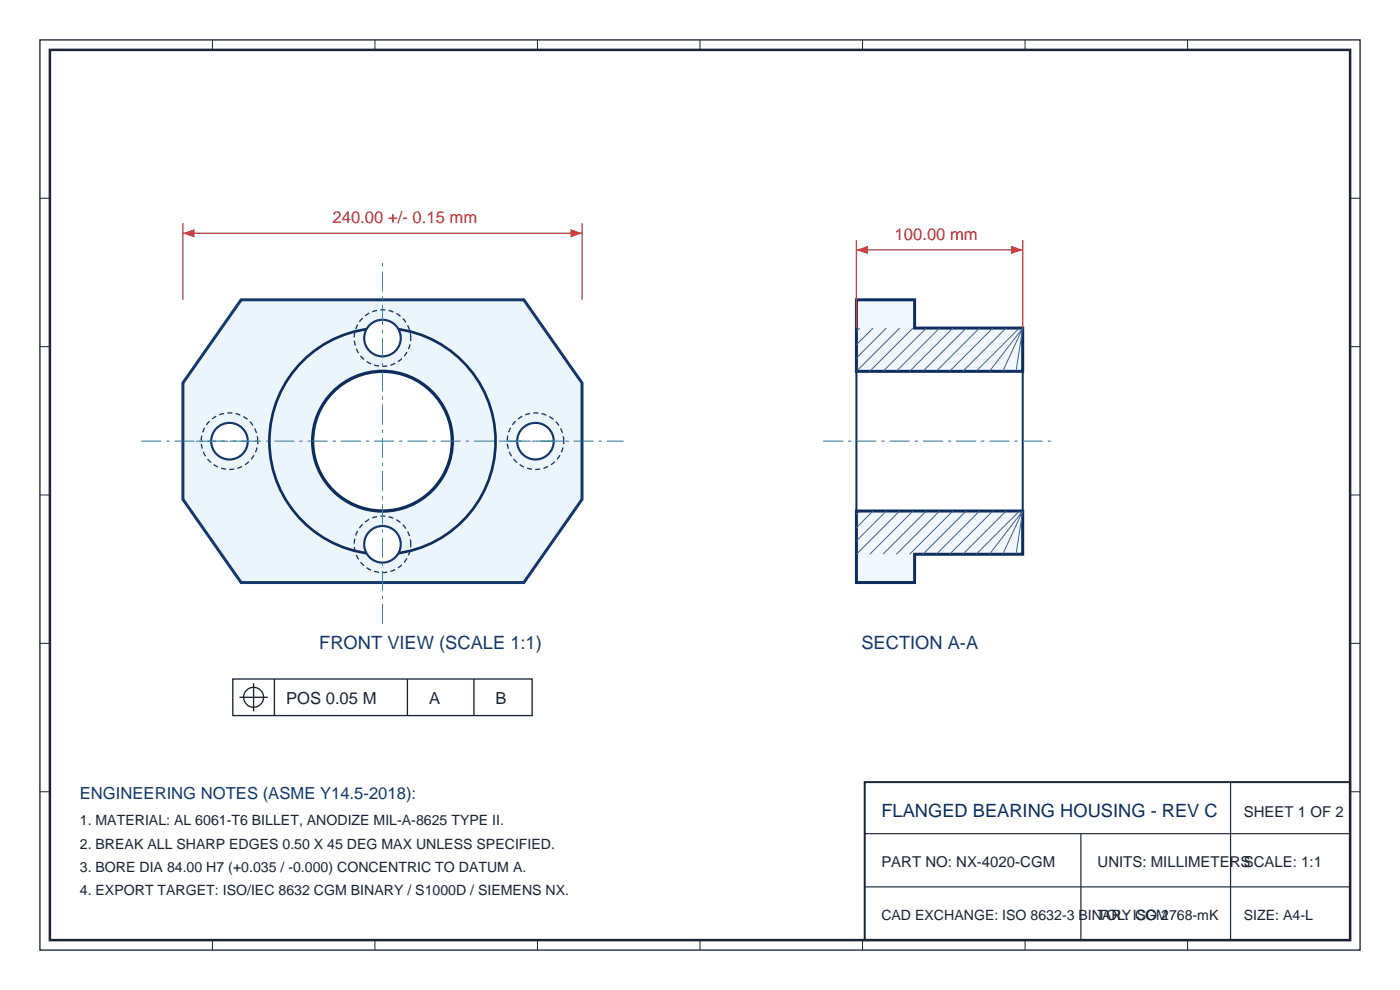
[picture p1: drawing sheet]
<svg xmlns="http://www.w3.org/2000/svg" width="297mm" height="210mm" viewBox="0 0 297 210" stroke-linecap="round" stroke-linejoin="round" font-family="sans-serif">
<path d="M8.5 8.5h280v193h-280z" fill="none" stroke="#1a2433" stroke-width=".28"/>
<path d="M10.6 10.6h275.8v188.8h-275.8z" fill="none" stroke="#1a2433" stroke-width=".53"/>
<g fill="none" stroke="#1a2433" stroke-width=".21">
<path d="M45.1 8.5v2.1M79.5 8.5v2.1M114 8.5v2.1M148.5 8.5v2.1M183 8.5v2.1M217.5 8.5v2.1M251.9 8.5v2.1M8.5 42.1h2.1M286.4 42.1h2.1M8.5 73.5h2.1M286.4 73.5h2.1M8.5 105h2.1"/>
<path d="M286.4 105h2.1M8.5 136.5h2.1M286.4 136.5h2.1M8.5 167.9h2.1M286.4 167.9h2.1M45.1 199.4v2.1M79.5 199.4v2.1M114 199.4v2.1M148.5 199.4v2.1M183 199.4v2.1M217.5 199.4v2.1M251.9 199.4v2.1"/>
</g>
<path d="M183.4 165.9h103v33.5h-103z" fill="none" stroke="#1a2433" stroke-width=".42"/>
<path d="M183.4 176.8h103M229.3 176.8v22.6M261.1 165.9v33.5M183.4 188.1h103" fill="none" stroke="#1a2433" stroke-width=".25"/>
<path d="M51.2 63.6h59.9l12.4 17.6v24.7l-12.4 17.7h-59.9l-12.4-17.7v-24.7z" fill="#edf5fc" stroke="#14386b" stroke-width=".63" stroke-linecap="butt"/>
<circle cx="81.1" cy="93.6" r="24" fill="none" stroke="#0d2e5c" stroke-width=".56"/>
<circle cx="81.1" cy="93.6" r="14.8" fill="#fff" stroke="#0d2e5c" stroke-width=".71" stroke-linecap="butt"/>
<circle cx="48.7" cy="93.6" r="3.9" fill="#fff" stroke="#14386b" stroke-width=".46"/>
<path d="M54.7 93.6a6 6 0 0 0-8.7-5.4 6 6 0 0 0-.9 10.2 6 6 0 0 0 9.5-3.8l.1-1" fill="none" stroke="#14386b" stroke-width=".28" stroke-dasharray="1.1 .7" stroke-linecap="butt"/>
<circle cx="113.6" cy="93.6" r="3.9" fill="#fff" stroke="#14386b" stroke-width=".46"/>
<path d="M119.6 93.6a6 6 0 0 0-8.7-5.4 6 6 0 0 0-.8 10.2 6 6 0 0 0 9.4-3.8l.1-1" fill="none" stroke="#14386b" stroke-width=".28" stroke-dasharray="1.1 .7" stroke-linecap="butt"/>
<circle cx="81.1" cy="115.5" r="3.9" fill="#fff" stroke="#14386b" stroke-width=".46"/>
<path d="M87.1 115.5a6 6 0 0 0-8.7-5.4 6 6 0 0 0-.8 10.2 6 6 0 0 0 9.5-3.9v-.9" fill="none" stroke="#14386b" stroke-width=".28" stroke-dasharray="1.1 .7" stroke-linecap="butt"/>
<circle cx="81.1" cy="71.7" r="3.9" fill="#fff" stroke="#14386b" stroke-width=".46"/>
<path d="M87.1 71.7a6 6 0 0 0-8.7-5.3 6 6 0 0 0-.8 10.2 6 6 0 0 0 9.5-3.9v-1" fill="none" stroke="#14386b" stroke-width=".28" stroke-dasharray="1.1 .7" stroke-linecap="butt"/>
<path d="M30 93.6h102.3M41.6 93.6h14.1M106.5 93.6h14.1M81.1 132.4v-77.6" fill="none" stroke="#008cad" stroke-width=".21" stroke-dasharray="4.2 1.1 .7 1.1" stroke-linecap="butt"/>
<g fill="#f2f7ff" stroke="#0d2e5c" stroke-width=".63" stroke-linecap="butt">
<path d="M181.7 63.6h12.3v6h23v9.2h-35.3z"/>
<path d="M181.7 108.4h35.3v9.2h-23v6h-12.3z"/>
</g>
<path d="M181.7 78.8v29.6M217 78.8v29.6" fill="none" stroke="#0d2e5c" stroke-width=".42"/>
<g fill="none" stroke="#40618c" stroke-width=".21">
<path d="M182.4 69.6l-.7 .7M185.2 69.6l-3.5 3.5M188 69.6l-6.3 6.3M190.9 69.6l-9.2 9.2M193.7 69.6l-9.2 9.2M196.5 69.6l-9.2 9.2M199.3 69.6l-9.2 9.2M202.1 69.6l-9.1 9.2M205 69.6l-9.2 9.2M207.8 69.6l-9.2 9.2M210.6 69.6l-9.2 9.2M213.4 69.6l-9.1 9.2"/>
<path d="M216.3 69.6l-9.2 9.2M217 69.6l-7.1 9.2M217 69.6l-4.3 9.2M217 69.6l-1.5 9.2M182.4 108.4l-.7 .7M185.2 108.4l-3.5 3.5M188 108.4l-6.3 6.4M190.9 108.4l-9.2 9.2M193.7 108.4l-9.2 9.2M196.5 108.4l-9.2 9.2M199.3 108.4l-9.2 9.2M202.1 108.4l-9.1 9.2"/>
<path d="M205 108.4l-9.2 9.2M207.8 108.4l-9.2 9.2M210.6 108.4l-9.2 9.2M213.4 108.4l-9.1 9.2M216.3 108.4l-9.2 9.2M217 108.4l-7.1 9.2M217 108.4l-4.3 9.2M217 108.4l-1.5 9.2"/>
</g>
<path d="M174.6 93.6h49.4" fill="none" stroke="#008cad" stroke-width=".21" stroke-dasharray="4.2 1.1 .7 1.1" stroke-linecap="butt"/>
<path d="M38.8 47.4v16.2M38.8 49.5h84.7M123.5 47.4v16.2" fill="none" stroke="#c72e2e" stroke-width=".26"/>
<g fill="#c72e2e">
<path d="M38.8 49.5l2.5-.9v1.8z"/>
<path d="M121 48.6l2.5 .9-2.5 .9z"/>
</g>
<path d="M181.7 50.9v18.7M181.7 53h35.3M217 50.9v18.7" fill="none" stroke="#c72e2e" stroke-width=".26"/>
<g fill="#c72e2e">
<path d="M181.7 53l2.4-.9v1.8z"/>
<path d="M214.5 52.1l2.5 .9-2.5 .9z"/>
</g>
<g fill="none" stroke="#1a2433" stroke-width=".28">
<path d="M49.4 144h63.5v7.8h-63.5zM50.8 147.9h6M53.8 144.9v6M58.2 144v7.8M86.4 144v7.8M100.5 144v7.8"/>
<circle cx="53.8" cy="147.9" r="2.12"/>
</g>
<g font-size="3.9" fill="#14386b">
<text x="67.7" y="137.7">FRONT VIEW (SCALE 1:1)</text>
<text x="182.7" y="137.7">SECTION A-A</text>
</g>
<text font-size="3.9" fill="#0d2e5c" x="187" y="173.3">FLANGED BEARING HOUSING - REV C</text>
<g font-size="3.5" fill="#c72e2e">
<text x="70.6" y="47.4">240.00 +/- 0.15 mm</text>
<text x="189.8" y="50.9">100.00 mm</text>
</g>
<g font-size="3.5" fill="#1a2433">
<text x="60.7" y="149.3">POS 0.05 M</text>
<text x="91" y="149.3">A</text>
<text x="105.1" y="149.3">B</text>
</g>
<text font-size="3.5" fill="#14386b" x="16.9" y="169.4">ENGINEERING NOTES (ASME Y14.5-2018):</text>
<g font-size="3.2" fill="#1a2433">
<text x="263.9" y="173.3">SHEET 1 OF 2</text>
<text x="187" y="183.9">PART NO: NX-4020-CGM</text>
<text x="232.8" y="183.9">UNITS: MILLIMETERSSCALE: 1:1</text>
</g>
<g font-size="3" fill="#1a2433">
<text x="16.9" y="175.1">1. MATERIAL: AL 6061-T6 BILLET, ANODIZE MIL-A-8625 TYPE II.</text>
<text x="16.9" y="180">2. BREAK ALL SHARP EDGES 0.50 X 45 DEG MAX UNLESS SPECIFIED.</text>
<text x="16.9" y="185">3. BORE DIA 84.00 H7 (+0.035 / -0.000) CONCENTRIC TO DATUM A.</text>
<text x="16.9" y="189.9">4. EXPORT TARGET: ISO/IEC 8632 CGM BINARY / S1000D / SIEMENS NX.</text>
<text x="187" y="195.2">CAD EXCHANGE: ISO 8632-3 BINARY CGM</text>
<text x="232.8" y="195.2">TOL: ISO 2768-mK</text>
<text x="263.9" y="195.2">SIZE: A4-L</text>
</g>
</svg>
